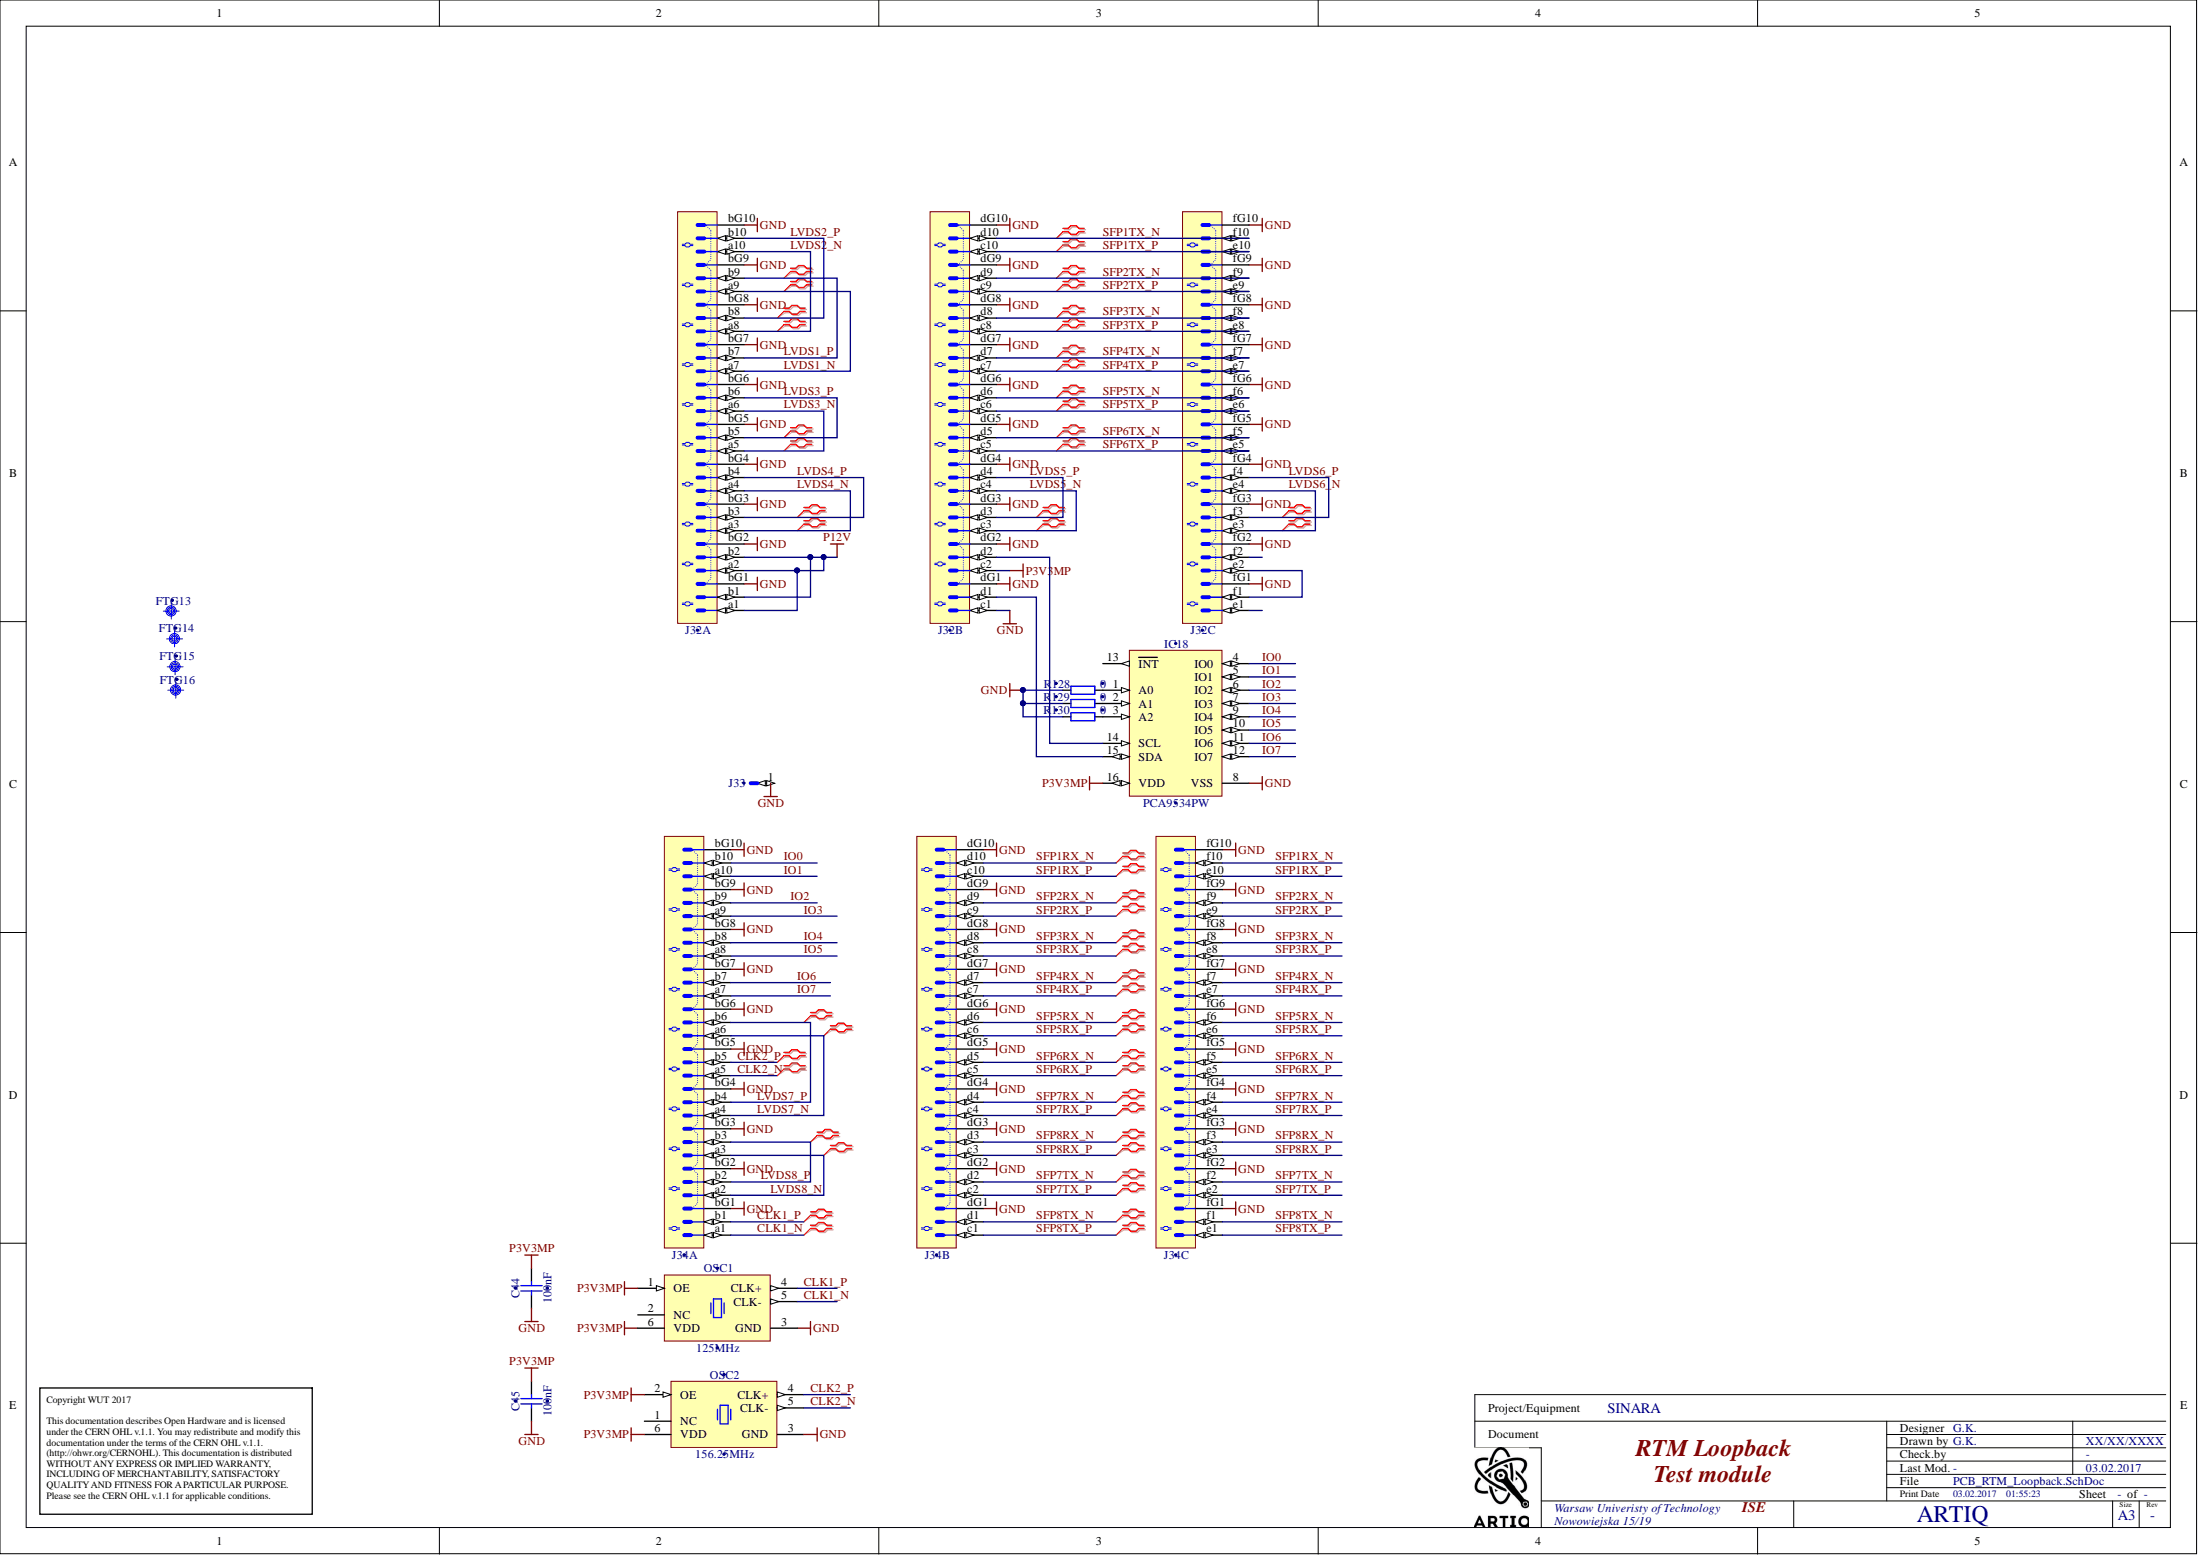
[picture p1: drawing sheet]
# Altium schematic sheet PCB_RTM_Loopback.SchDoc: RTM Loopback
size 420 x 297 mm; Author: G.K.; CompanyName: WUT; DrawnBy: G.K.; Organization: CERN; Address1: Warsaw Univeristy of Technology; Address2: Nowowiejska 15/19; Revision: -; SheetNumber: -; SheetTotal: -; EDA_Number: ARTIQ; Projet: SINARA; ModifiedBy: -; CreateDate: XX/XX/XXXX; CheckedDate: -; Title2: Test module; DivGrp: ISE; Designer: G.K.

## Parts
C44  100nF  [CAPC1005X55N]
C45  100nF  [CAPC1005X55N]
FTG13  Use only in PCB  [FIDUCIAL_TOP_C100-200]  (value not drawn)
FTG14  Use only in PCB  [FIDUCIAL_TOP_S100-200]  (value not drawn)
FTG15  Use only in PCB  [FIDUCIAL_TOP_S200-400]  (value not drawn)
FTG16  Use only in PCB  [FIDUCIAL_TOP_S100-200]  (value not drawn)
IC18  PCA9534PW  [SOP65P640X110-16N]
J32  (no value)  [TYCO_6469183-1]  (parts A,B,C of 3)
J33  (no value)  [TYCO_1469265-1]
J34  (no value)  [TYCO_6469183-1]  (parts A,B,C of 3)
OSC1  125MHz  [OSC_SILICON-LAB_SI531]
OSC2  156.25MHz  [OSC_SILICON-LAB_SI530]
R128  0  [RESC1005X40N]
R129  0  [RESC1005X40N]
R130  0  [RESC1005X40N]

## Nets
GND: C44.1 C45.1 IC18.8(VSS) J32.bG1 J32.bG2 J32.bG3 J32.bG4 J32.bG5 J32.bG6 J32.bG7 J32.bG8 J32.bG9 J32.bG10 J32.c1 J32.dG1 J32.dG2 J32.dG3 J32.dG4 J32.dG5 J32.dG6 J32.dG7 J32.dG8 J32.dG9 J32.dG10 J32.fG1 J32.fG2 J32.fG3 J32.fG4 J32.fG5 J32.fG6 J32.fG7 J32.fG8 J32.fG9 J32.fG10 J33.1 J34.bG1 J34.bG2 J34.bG3 J34.bG4 J34.bG5 J34.bG6 J34.bG7 J34.bG8 J34.bG9 J34.bG10 J34.dG1 J34.dG2 J34.dG3 J34.dG4 J34.dG5 J34.dG6 J34.dG7 J34.dG8 J34.dG9 J34.dG10 J34.fG1 J34.fG2 J34.fG3 J34.fG4 J34.fG5 J34.fG6 J34.fG7 J34.fG8 J34.fG9 J34.fG10 OSC1.3(GND) OSC2.3(GND) R128.1 R129.1 R130.1
P3V3MP: C44.2 C45.2 IC18.16(VDD) J32.c2 OSC1.1(OE) OSC1.6(VDD) OSC2.2(OE) OSC2.6(VDD)
P12V: J32.a1 J32.a2 J32.b1 J32.b2
CLK1_N: J34.a1 OSC1.5(CLK-)
CLK1_P: J34.b1 OSC1.4(CLK+)
CLK2_N: J34.a5 OSC2.5(CLK-)
CLK2_P: J34.b5 OSC2.4(CLK+)
IO0: IC18.4(IO0) J34.b10
IO1: IC18.5(IO1) J34.a10
IO2: IC18.6(IO2) J34.b9
IO3: IC18.7(IO3) J34.a9
IO4: IC18.9(IO4) J34.b8
IO5: IC18.10(IO5) J34.a8
IO6: IC18.11(IO6) J34.b7
IO7: IC18.12(IO7) J34.a7
LVDS1_N: J32.a7 J32.a9
LVDS1_P: J32.b7 J32.b9
LVDS2_N: J32.a8 J32.a10
LVDS2_P: J32.b8 J32.b10
LVDS3_N: J32.a5 J32.a6
LVDS3_P: J32.b5 J32.b6
LVDS4_N: J32.a3 J32.a4
LVDS4_P: J32.b3 J32.b4
LVDS5_N: J32.c3 J32.c4
LVDS5_P: J32.d3 J32.d4
LVDS6_N: J32.e3 J32.e4
LVDS6_P: J32.f3 J32.f4
LVDS7_N: J34.a4 J34.a6
LVDS7_P: J34.b4 J34.b6
LVDS8_N: J34.a2 J34.a3
LVDS8_P: J34.b2 J34.b3
SFP1RX_N: J34.d10 J34.f10
SFP1RX_P: J34.c10 J34.e10
SFP1TX_N: J32.d10 J32.f10
SFP1TX_P: J32.c10 J32.e10
SFP2RX_N: J34.d9 J34.f9
SFP2RX_P: J34.c9 J34.e9
SFP2TX_N: J32.d9 J32.f9
SFP2TX_P: J32.c9 J32.e9
SFP3RX_N: J34.d8 J34.f8
SFP3RX_P: J34.c8 J34.e8
SFP3TX_N: J32.d8 J32.f8
SFP3TX_P: J32.c8 J32.e8
SFP4RX_N: J34.d7 J34.f7
SFP4RX_P: J34.c7 J34.e7
SFP4TX_N: J32.d7 J32.f7
SFP4TX_P: J32.c7 J32.e7
SFP5RX_N: J34.d6 J34.f6
SFP5RX_P: J34.c6 J34.e6
SFP5TX_N: J32.d6 J32.f6
SFP5TX_P: J32.c6 J32.e6
SFP6RX_N: J34.d5 J34.f5
SFP6RX_P: J34.c5 J34.e5
SFP6TX_N: J32.d5 J32.f5
SFP6TX_P: J32.c5 J32.e5
SFP7RX_N: J34.d4 J34.f4
SFP7RX_P: J34.c4 J34.e4
SFP7TX_N: J34.d2 J34.f2
SFP7TX_P: J34.c2 J34.e2
SFP8RX_N: J34.d3 J34.f3
SFP8RX_P: J34.c3 J34.e3
SFP8TX_N: J34.d1 J34.f1
SFP8TX_P: J34.c1 J34.e1
NetIC18_1: IC18.1(A0) R128.2
NetIC18_2: IC18.2(A1) R129.2
NetIC18_3: IC18.3(A2) R130.2
NetIC18_14: IC18.14(SCL) J32.d2
NetIC18_15: IC18.15(SDA) J32.d1
NetJ32_e2: J32.e2 J32.f1

Not connected (* = marked no-connect by the designer): IC18 13(~{INT}); J32 e1 f2; OSC1 2(NC); OSC2 1(NC)

## Layout directives
differential pair: CLK1_N, CLK1_P, CLK2_N, CLK2_P, LVDS1_N, LVDS1_P, LVDS2_N, LVDS2_P, LVDS3_N, LVDS3_P, LVDS4_N, LVDS4_P, LVDS5_N, LVDS5_P, LVDS6_N, LVDS6_P, LVDS7_N, LVDS7_P, LVDS8_N, LVDS8_P, SFP1RX_N, SFP1RX_P, SFP1TX_N, SFP1TX_P, SFP2RX_N, SFP2RX_P, SFP2TX_N, SFP2TX_P, SFP3RX_N, SFP3RX_P, SFP3TX_N, SFP3TX_P, SFP4RX_N, SFP4RX_P, SFP4TX_N, SFP4TX_P, SFP5RX_N, SFP5RX_P, SFP5TX_N, SFP5TX_P, SFP6RX_N, SFP6RX_P, SFP6TX_N, SFP6TX_P, SFP7RX_N, SFP7RX_P, SFP7TX_N, SFP7TX_P, SFP8RX_N, SFP8RX_P, SFP8TX_N, SFP8TX_P

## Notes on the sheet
- Copyright WUT 2017
  This documentation describes Open Hardware and is licensed under the CERN OHL v.1.1. You may redistribute and modify this documentation under the terms of the CERN OHL v.1.1. (http://ohwr.org/CERNOHL). This documentation is distributed WITHOUT ANY EXPRESS OR IMPLIED WARRANTY, INCLUDING OF MERCHANTABILITY, SATISFACTORY QUALITY AND FITNESS FOR A PARTICULAR PURPOSE. Please see the CERN OHL v.1.1 for applicable conditions.
